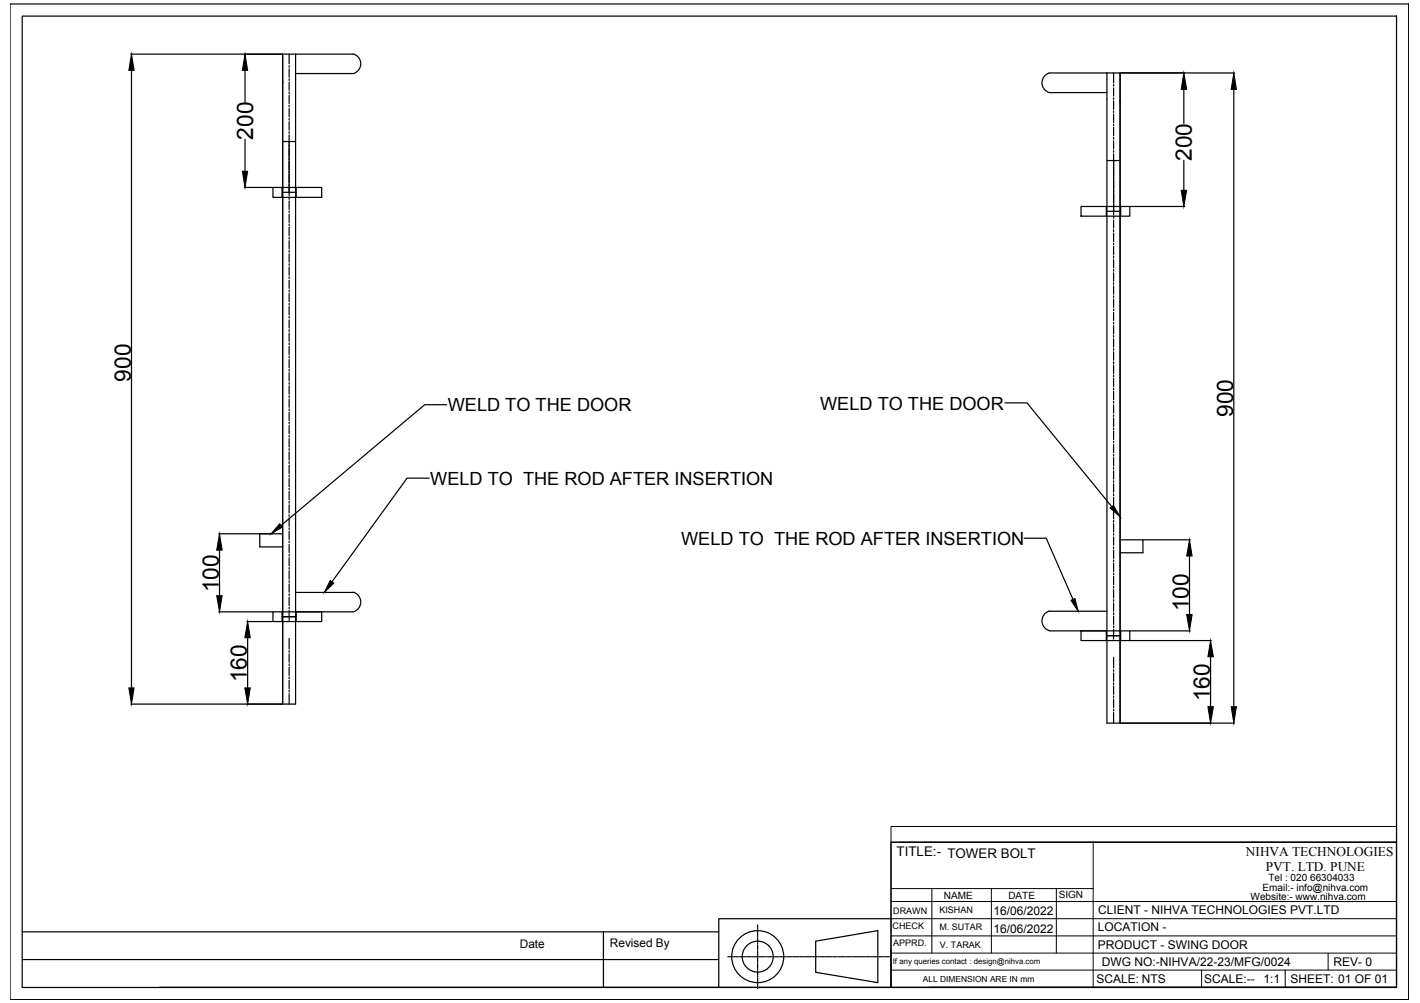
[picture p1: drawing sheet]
<svg xmlns="http://www.w3.org/2000/svg" width="297mm" height="210mm" viewBox="0 0 297 210" stroke-linecap="round" stroke-linejoin="round" font-family="sans-serif">
<!-- layer: 0 -->
<g fill="none" stroke="#000" stroke-width=".25">
<path d="M2.1 .8h292.6v208.4h-292.6zM4.6 3.4h287.5v203.3h-287.5zM27.3 11.3h31.7M27.5 14.7v129.3M51.3 14.7v6.7M59.1 17.1v130.2M60.5 11.3v2.1M60.5 13.7v.4M60.5 14.4v1.8M60.5 16.5v.3M60.5 17.2v1.7M60.5 19.2v.4"/>
<path d="M60.5 19.9v1.8M61.8 11.3v136h-2.7M61.8 15.4h12.1M73.9 11.3h-14.8v136M73.9 11.3a2.14 2.14 0 0 1 1.6 2 2.14 2.14 0 0 1-1.6 2.1M219.5 19.4a2.14 2.14 0 0 1-1.5-2.1 2.14 2.14 0 0 1 1.5-2h14.8v136M219.5 19.4h12M231.5 15.3v136h2.8M232.9 15.3v2M232.9 17.7v.3M232.9 18.4v1.7M234.4 15.3h23.9"/>
<path d="M247.6 18.7v7.2M258.1 18.7v129.2M51.1 39.2h5.9M51.3 29.2v6.6M57.1 39.2h10.2v2.1h-10.2zM59 39.2v.8M59.1 29.6h2.7M60.5 22v.4M60.5 22.7v1.8M60.5 24.8v.3M60.5 25.5v1.7M60.5 27.5v.4"/>
<path d="M60.5 28.2v12.8M62 39.2v.8M231.5 33.6h2.8M232.9 20.5v.3M232.9 21.2v1.7M232.9 23.2v.4M232.9 23.9v1.7M232.9 26v.3M232.9 26.7v1.7M232.9 28.7v.4M232.9 29.4v1.8M232.9 31.5v.4"/>
<path d="M232.9 32.2v12.8M234.3 21.1v130.2M247.6 33.6v6.2M59 40.2v.1M59 40.5v.8M59 40.2h3M60.5 41.4v.3M60.5 42.1v1.7M60.5 44.1v.4M60.5 44.8v1.8M60.5 46.9v.3M60.5 47.6v1.7"/>
<path d="M60.5 49.6v.4M60.5 50.4v1.7M60.5 52.4v.4M60.5 53.1v1.7M60.5 55.2v.3M60.5 55.9v1.7M60.5 57.9v.4M60.5 58.7v1.7M62 40.2v.1M62 40.5v.8M226.1 43.2h10.2v2h-10.2zM231.4 43.2v.8"/>
<path d="M231.4 44.1v.2M231.4 44.5v.7M231.4 44.2h3M232.9 45.3v.4M232.9 46v1.7M232.9 48.1v.4M232.9 48.8v1.7M232.9 50.9v.3M232.9 51.5v1.8M232.9 53.6v.4M232.9 54.3v1.7M232.9 56.4v.4"/>
<path d="M232.9 57.1v1.7M232.9 59.2v.3M232.9 59.8v1.8M234.4 43.2v.8M234.4 44.1v.2M234.4 44.5v.7M236.4 43.2h11.4M60.5 60.7v.4M60.5 61.4v1.7M60.5 63.5v.3M60.5 64.2v1.7M60.5 66.2v.4"/>
<path d="M60.5 67v1.7M60.5 69v.4M60.5 69.7v1.7M60.5 71.8v.3M60.5 72.5v1.7M60.5 74.5v.4M60.5 75.2v1.7M60.5 77.3v.4M60.5 78v1.7M232.9 61.9v.4M232.9 62.6v1.7M232.9 64.7v.3"/>
<path d="M232.9 65.4v1.7M232.9 67.5v.3M232.9 68.1v1.8M232.9 70.2v.4M232.9 70.9v1.7M232.9 73v.3M232.9 73.6v1.8M232.9 75.7v.4M232.9 76.4v1.8M232.9 78.5v.4M232.9 79.2v1.7M60.5 80.1v.3"/>
<path d="M60.5 80.8v1.7M60.5 82.8v.4M60.5 83.5v1.7M60.5 85.6v.3M60.5 86.3v1.7M60.5 88.4v.3M60.5 89.1v1.7M60.5 91.1v.4M60.5 91.8v1.7M60.5 93.9v.3M60.5 94.6v1.7M60.5 96.6v.4"/>
<path d="M60.5 97.4v1.7M60.5 99.4v.4M93.4 84.7h-4.6l-30 25.3M210.2 84.3h4.6l17.8 21.7M232.9 81.3v.3M232.9 81.9v1.8M232.9 84v.4M232.9 84.7v1.7M232.9 86.8v.4M232.9 87.5v1.7M232.9 89.6v.3M232.9 90.2v1.8"/>
<path d="M232.9 92.3v.4M232.9 93v1.7M232.9 95.1v.3M232.9 95.8v1.7M232.9 97.9v.3M232.9 98.5v1.8M45.7 111.7h11.3M45.9 115.1v9.6M59.1 111.7h-4.8v2.8h4.8M60.5 100.1v1.7M60.5 102.2v.3M60.5 102.9v1.7"/>
<path d="M60.5 104.9v.4M60.5 105.6v1.7M60.5 107.7v.4M60.5 108.4v1.7M60.5 110.5v.3M60.5 111.2v1.7M60.5 113.2v.4M60.5 113.9v1.7M60.5 116v.4M60.5 116.7v1.7M60.5 118.8v.3M60.5 119.5v1.7"/>
<path d="M89.8 100.1h-4.6l-15.7 21.6M214.2 112.6h4.6l5.6 12.8M232.9 100.6v.4M232.9 101.3v1.7M232.9 103.4v.3M232.9 104.1v1.7M232.9 106.2v.3M232.9 106.8v1.8M232.9 108.9v.3M232.9 109.6v1.7M232.9 111.7v.3M232.9 112.4v1.7"/>
<path d="M232.9 114.5v.3M232.9 115.1v1.8M232.9 117.2v.3M232.9 117.9v1.7M232.9 120v.3M234.3 113h4.8v2.7h-4.8M239.2 113h9.8M248.8 116.4v12.2M45.7 128h11.3M51.6 130.1h5.4M51.8 133.5v10.5M57.1 128h10.2v2.1h-10.2z"/>
<path d="M59 128v.8M59 129v.1M59 129.3v.8M59 129.1h3M60.5 121.5v.4M60.5 122.2v1.7M60.5 124.3v.4M60.5 125v1.7M60.5 127.1v.3M60.5 127.7v2.1M60.5 133.6v2.2M60.5 136.2v.3"/>
<path d="M60.5 136.8v1.8M60.5 138.9v.4M60.5 139.6v1.7M61.8 124h12.1M61.8 128h12.1M62 128v.8M62 129v.1M62 129.3v.8M73.9 123.9a2.14 2.14 0 0 1 1.6 2.1 2.14 2.14 0 0 1-1.6 2.1M219.5 127.9a2.14 2.14 0 0 0-1.5 2 2.14 2.14 0 0 0 1.5 2.1M219.5 127.9h12M219.5 132h12"/>
<path d="M226.1 132h10.2v2.1h-10.2zM231.4 132v.8M231.4 133v.1M231.4 133.3v.8M231.4 133h3M232.9 120.6v1.8M232.9 122.7v.4M232.9 123.4v1.8M232.9 125.5v.3M232.9 126.2v1.7M232.9 128.3v.3M232.9 128.9v1.8"/>
<path d="M232.9 131v.4M232.9 131.7v2.1M232.9 137.6v2.2M234.4 132v.8M234.4 133v.1M234.4 133.3v.8M236.4 132h12.6M236.4 134.1h17M253.2 137.4v10.5M27.3 147.3h31.7M60.5 141.7v.4M60.5 142.4v1.7"/>
<path d="M60.5 144.5v.3M60.5 145.1v2.2M232.9 140.2v.3M232.9 140.8v1.8M232.9 142.9v.3M232.9 143.6v1.7M232.9 145.7v.3M232.9 146.3v1.8M232.9 148.4v.4M232.9 149.1v2.2M234.4 151.3h23.9M186.4 176.3h105.7v30.3h-105.7z"/>
<path d="M4.6 195h145.8M126.2 195v11.7M158.5 193.6v.8M158.5 194.6v.2M158.5 194.9v.9M158.5 196v.2M158.5 196.3v.9M158.5 197.3v.2M158.5 197.7v.9M158.5 198.7v.2M158.5 199.1v.9M170.6 197l13-2.2v10.8l-13-2.1z"/>
<path d="M186.4 192.3h-36v14.3h-117M4.6 200.8h145.8M150.4 206.6h36M152.3 200.2h.7M153.1 200.2h.2M153.5 200.2h.9M154.5 200.2h.2M154.9 200.2h.8M155.9 200.2h.2M156.3 200.2h.8M157.3 200.2h.2M157.6 200.2h.9"/>
<path d="M158.5 200.1v.2M158.5 200.5v.8M158.5 201.5v.2M158.5 201.8v.9M158.5 202.9v.2M158.5 203.2v.9M158.5 204.3v.2M158.5 204.6v.9M158.5 205.6v.2M158.5 206v.9M158.7 200.2h.2M159 200.2h.9"/>
<path d="M160 200.2h.2M160.4 200.2h.9M161.4 200.2h.2M161.8 200.2h.9M162.8 200.2h.2M163.2 200.2h.8M164.2 200.2h.2M164.6 200.2h.8M165.6 200.2h.2M165.9 200.2h.9M167 200.2h.2M167.3 200.2h.9"/>
<path d="M168.3 200.2h.2M168.7 200.2h.9M169.7 200.2h.2M170.1 200.2h.9M171.1 200.2h.2M171.5 200.2h.8M172.5 200.2h.2M172.8 200.2h.9M173.9 200.2h.2M174.2 200.2h.9M175.3 200.2h.2M175.6 200.2h.9"/>
<path d="M176.6 200.2h.2M177 200.2h.9M178 200.2h.2M178.4 200.2h.8M179.4 200.2h.2M179.8 200.2h.8M180.8 200.2h.2M181.1 200.2h.9M182.2 200.2h.2M182.5 200.2h.9M183.5 200.2h.2M183.9 200.2h.9"/>
<path d="M184.9 200.2h.2M185.3 200.2h.7M194.3 206.6h97.8"/>
<circle cx="158.5" cy="200.2" r="5.4"/>
<circle cx="158.5" cy="200.2" r="3.2"/>
</g>
<g fill="none" stroke="#000" stroke-width=".21">
<path d="M186.4 173h105.7v3.3h-105.7zM186.4 176.3v30.3M188.2 176.3h103.9M228.7 176.3v30.3M186.4 199.5h105.7M186.4 195.9h105.7M186.4 192.3h105.7M186.4 188.7h105.7M186.4 186h42.3M194.9 186v13.5M207.4 186v13.5M221 186v13.5"/>
<path d="M277.8 199.5v3.5M186.4 203h105.7M251.4 203v3.6M268.8 203v3.6"/>
</g>
<g fill="#000" stroke="#000" stroke-width=".21">
<path d="M27.5 11.3l.6 3.4h-1.1zM51.3 11.3l.5 3.4h-1.1zM247.6 15.3l.6 3.4h-1.1zM258.1 15.3l.5 3.4h-1.1zM50.7 35.8h1.1l-.5 3.4zM247.1 39.8h1.1l-.6 3.4zM45.9 111.7l.6 3.4h-1.2zM58.5 109.6l.6 .7-2.4 1.4zM232.2 106.3l.7-.5 1.4 2.3zM248.8 113l.6 3.4h-1.2zM45.3 124.7h1.2l-.6 3.3zM51.8 130.1l.6 3.4h-1.2z"/>
<path d="M69.1 121.5l.7 .5-2 2zM224 125.6l.9-.3 .6 2.6zM248.2 128.6h1.2l-.6 3.4zM253.2 134.1l.6 3.3h-1.1zM27 144h1.1l-.6 3.3zM51.2 144h1.2l-.6 3.3zM252.7 147.9h1.1l-.6 3.4zM257.5 147.9h1.1l-.5 3.4z"/>
</g>
<g font-size="4.8">
<text x="52.9" y="29.2" transform="rotate(-90 52.9 29.2)">200</text>
<text x="249.3" y="33.6" transform="rotate(-90 249.3 33.6)">200</text>
<text x="27.4" y="79.9" transform="rotate(-90 27.4 79.9)">900</text>
<text x="258" y="87.2" transform="rotate(-90 258 87.2)">900</text>
<text x="45.7" y="124" transform="rotate(-90 45.7 124)">100</text>
<text x="248.7" y="128" transform="rotate(-90 248.7 128)">100</text>
<text x="51.6" y="142.8" transform="rotate(-90 51.6 142.8)">160</text>
<text x="253.1" y="146.8" transform="rotate(-90 253.1 146.8)">160</text>
</g>
<g font-size="3.8">
<text x="93.7" y="86.1">WELD TO THE DOOR</text>
<text x="171.6" y="85.7">WELD TO THE DOOR</text>
<text x="90" y="101.5">WELD TO THE ROD AFTER INSERTION</text>
<text x="142.5" y="114">WELD TO THE ROD AFTER INSERTION</text>
</g>
<g font-size="2.8">
<text x="187.6" y="179.2">TITLE:- TOWER BOLT</text>
<text x="260.6" y="179.1">NIHVA TECHNOLOGIES</text>
<text x="264.8" y="182.3">PVT. LTD. PUNE</text>
</g>
<g font-size="2.5">
<text x="207.8" y="191.6">16/06/2022</text>
<text x="229.7" y="191.3">CLIENT - NIHVA TECHNOLOGIES PVT.LTD</text>
<text x="207.8" y="195.2">16/06/2022</text>
<text x="229.6" y="194.9">LOCATION -</text>
<text x="108.7" y="198.5">Date</text>
<text x="127.6" y="198.2">Revised By</text>
<text x="229.6" y="198.5">PRODUCT - SWING DOOR</text>
<text x="230.5" y="202.1">DWG NO:-NIHVA/22-23/MFG/0024</text>
<text x="279" y="202.1">REV- 0</text>
<text x="229.3" y="205.7">SCALE: NTS</text>
<text x="251.9" y="205.7">SCALE:--</text>
<text x="264.3" y="205.7">1:1</text>
<text x="269.9" y="205.7">SHEET: 01 OF 01</text>
</g>
<g font-size="2.1">
<text x="265.3" y="184.4">Tel : 020 66304033</text>
<text x="197.4" y="188.1">NAME</text>
<text x="210.9" y="188.2">DATE</text>
<text x="221.5" y="188">SIGN</text>
<text x="261.6" y="188.4">Website:- www.nihva.com</text>
<text x="264.1" y="186.5">Email:- info@nihva.com</text>
</g>
<g font-size="1.9">
<text x="186.8" y="191.2">DRAWN</text>
<text x="196.5" y="191.1">KISHAN</text>
<text x="186.7" y="194.4">CHECK</text>
<text x="186.8" y="198">APPRD.</text>
<text x="196.5" y="194.7">M. SUTAR</text>
<text x="196.6" y="198.3">V. TARAK</text>
</g>
<text font-size="1.8" x="193" y="205.4">ALL DIMENSION ARE IN mm</text>
<text font-size="1.6" x="186.8" y="201.7">If any queries contact : design@nihva.com</text>
</svg>
